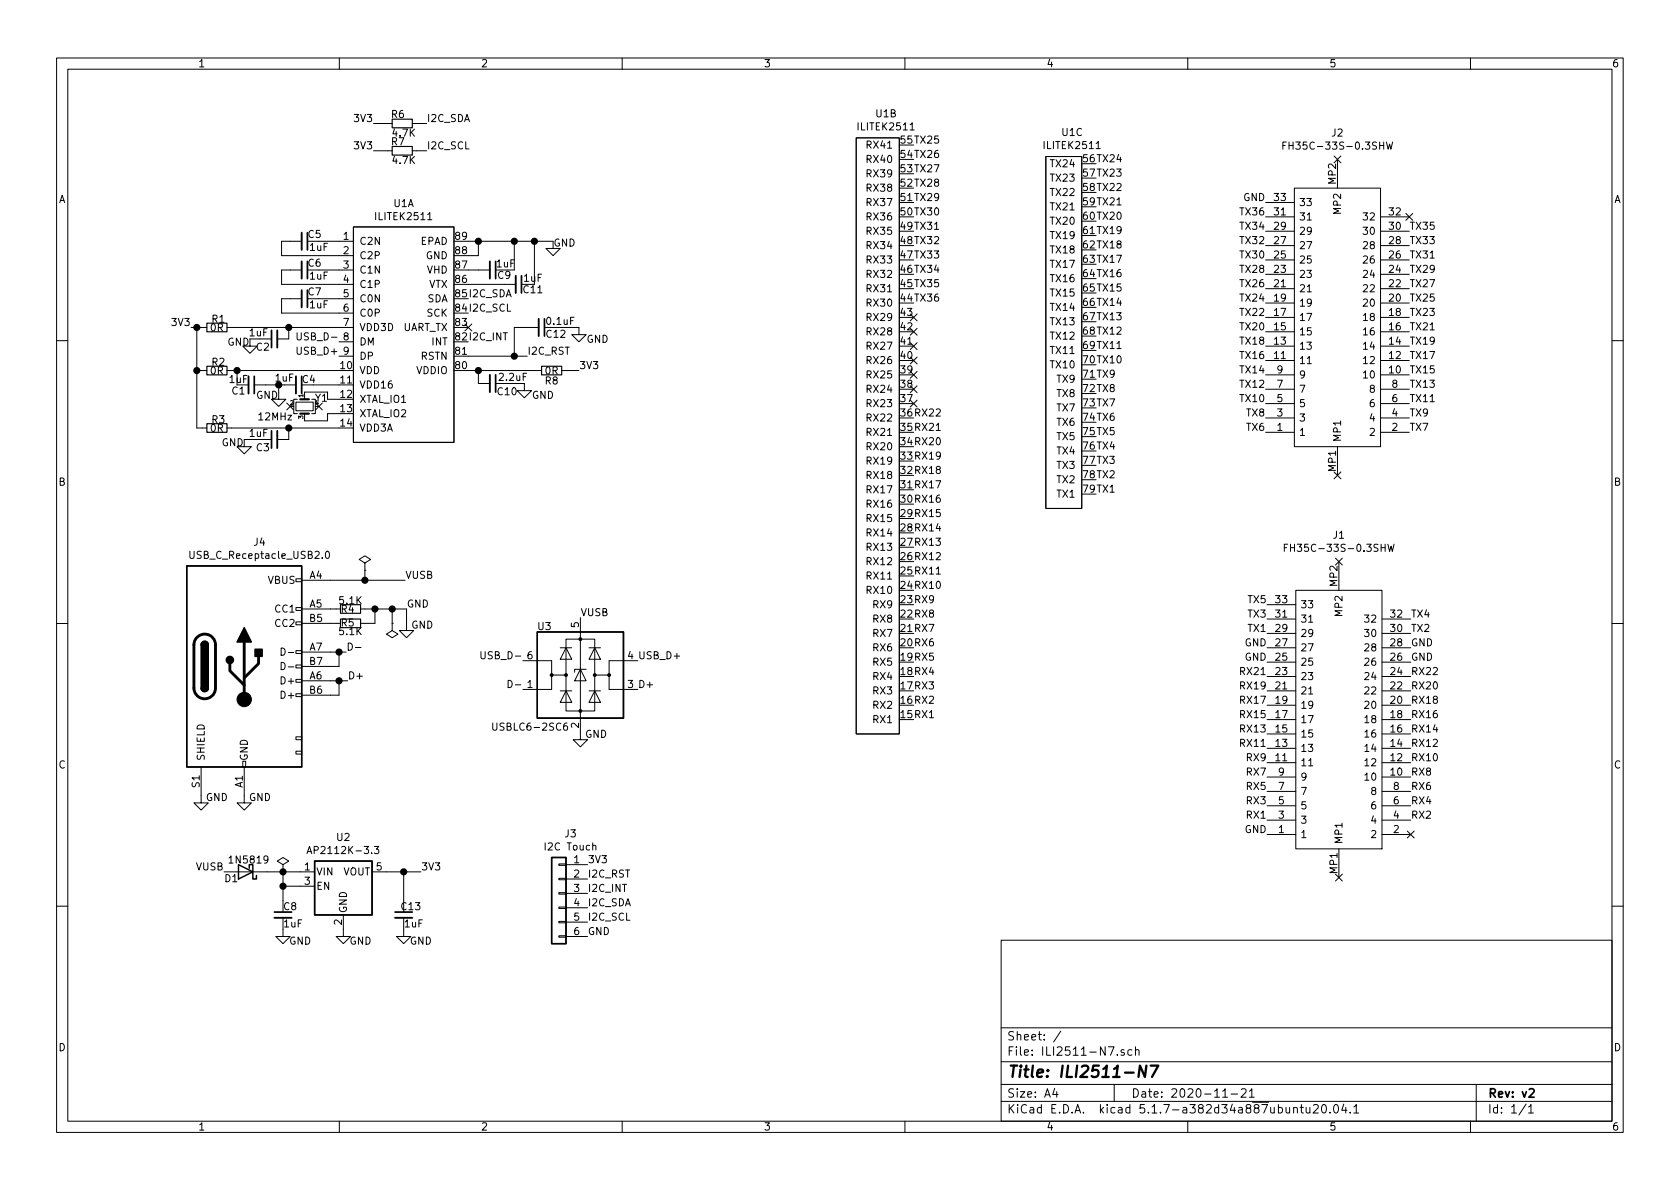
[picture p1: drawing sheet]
EESchema Schematic File Version 4
EELAYER 30 0
EELAYER END
$Descr A4 11693 8268
encoding utf-8
Sheet 1 1
Title "ILI2511-N7"
Date "2020-11-21"
Rev "v2"
Comp ""
Comment1 ""
Comment2 ""
Comment3 ""
Comment4 ""
$EndDescr
$Comp
L IC_library:ILITEK2511 U1
U 1 1
P 2660 1520
F 0 "U1" H 2810 1635 50  0000 C CNN
F 1 "ILITEK2511" H 2810 1544 50  0000 C CNN
F 2 "IC_pretty:ILITEK-2511" H 2660 1520 50  0001 C CNN
F 3 "" H 2660 1520 50  0001 C CNN
	1    2660 1520
	1    0    0    -1  
$EndComp
$Comp
L IC_library:ILITEK2511 U1
U 2 1
P 6060 5200
F 0 "U1" H 5952 785 50  0000 C CNN
F 1 "ILITEK2511" H 5952 876 50  0000 C CNN
F 2 "IC_pretty:ILITEK-2511" H 6060 5200 50  0001 C CNN
F 3 "" H 6060 5200 50  0001 C CNN
	2    6060 5200
	-1   0    0    1   
$EndComp
$Comp
L IC_library:ILITEK2511 U1
U 3 1
P 7430 3580
F 0 "U1" H 7397 915 50  0000 C CNN
F 1 "ILITEK2511" H 7397 1006 50  0000 C CNN
F 2 "IC_pretty:ILITEK-2511" H 7430 3580 50  0001 C CNN
F 3 "" H 7430 3580 50  0001 C CNN
	3    7430 3580
	-1   0    0    1   
$EndComp
Wire Wire Line
	3260 1670 3330 1670
Wire Wire Line
	3260 1770 3330 1770
Wire Wire Line
	3330 1770 3330 1670
Connection ~ 3330 1670
$Comp
L Device:C_Small C5
U 1 1
P 2120 1670
F 0 "C5" V 2070 1740 50  0000 C CNN
F 1 "1uF" V 2160 1770 50  0000 C CNN
F 2 "Capacitor_SMD:C_0402_1005Metric" H 2120 1670 50  0001 C CNN
F 3 "~" H 2120 1670 50  0001 C CNN
	1    2120 1670
	0    1    1    0   
$EndComp
Wire Wire Line
	2360 1670 2220 1670
Wire Wire Line
	2020 1670 1960 1670
Wire Wire Line
	1960 1770 2360 1770
$Comp
L Device:C_Small C6
U 1 1
P 2120 1870
F 0 "C6" V 2070 1940 50  0000 C CNN
F 1 "1uF" V 2160 1970 50  0000 C CNN
F 2 "Capacitor_SMD:C_0402_1005Metric" H 2120 1870 50  0001 C CNN
F 3 "~" H 2120 1870 50  0001 C CNN
	1    2120 1870
	0    1    1    0   
$EndComp
$Comp
L Device:C_Small C7
U 1 1
P 2120 2070
F 0 "C7" V 2070 2140 50  0000 C CNN
F 1 "1uF" V 2160 2170 50  0000 C CNN
F 2 "Capacitor_SMD:C_0402_1005Metric" H 2120 2070 50  0001 C CNN
F 3 "~" H 2120 2070 50  0001 C CNN
	1    2120 2070
	0    1    1    0   
$EndComp
Wire Wire Line
	2360 1870 2220 1870
Wire Wire Line
	2220 2070 2360 2070
Wire Wire Line
	1960 1670 1960 1770
Wire Wire Line
	2020 1870 1960 1870
Wire Wire Line
	1960 1870 1960 1970
Wire Wire Line
	1960 1970 2360 1970
Wire Wire Line
	2020 2070 1960 2070
Wire Wire Line
	1960 2070 1960 2170
Wire Wire Line
	1960 2170 2360 2170
$Comp
L Device:C_Small C2
U 1 1
P 1910 2350
F 0 "C2" V 1850 2430 50  0000 C CNN
F 1 "1uF" V 1950 2460 50  0000 C CNN
F 2 "Capacitor_SMD:C_0402_1005Metric" H 1910 2350 50  0001 C CNN
F 3 "~" H 1910 2350 50  0001 C CNN
	1    1910 2350
	0    -1   -1   0   
$EndComp
$Comp
L Device:R_Small R1
U 1 1
P 1510 2270
F 0 "R1" V 1450 2280 50  0000 C CNN
F 1 "0R" V 1510 2270 50  0000 C CNN
F 2 "Resistor_SMD:R_0603_1608Metric" H 1510 2270 50  0001 C CNN
F 3 "~" H 1510 2270 50  0001 C CNN
	1    1510 2270
	0    1    1    0   
$EndComp
Text Label 1330 2270 2    50   ~ 0
3V3
Wire Wire Line
	1410 2270 1370 2270
Text Label 2360 2370 2    50   ~ 0
USB_D-
Text Label 2360 2470 2    50   ~ 0
USB_D+
$Comp
L Device:C_Small C4
U 1 1
P 2080 2670
F 0 "C4" V 2040 2740 50  0000 C CNN
F 1 "1uF" V 2030 2570 50  0000 C CNN
F 2 "Capacitor_SMD:C_0402_1005Metric" H 2080 2670 50  0001 C CNN
F 3 "~" H 2080 2670 50  0001 C CNN
	1    2080 2670
	0    1    1    0   
$EndComp
$Comp
L Device:R_Small R2
U 1 1
P 1510 2570
F 0 "R2" V 1450 2580 50  0000 C CNN
F 1 "0R" V 1510 2570 50  0000 C CNN
F 2 "Resistor_SMD:R_0603_1608Metric" H 1510 2570 50  0001 C CNN
F 3 "~" H 1510 2570 50  0001 C CNN
	1    1510 2570
	0    1    1    0   
$EndComp
Wire Wire Line
	1610 2270 2010 2270
Wire Wire Line
	2010 2350 2010 2270
Connection ~ 2010 2270
Wire Wire Line
	2010 2270 2360 2270
$Comp
L Device:C_Small C3
U 1 1
P 1910 3050
F 0 "C3" V 1850 3130 50  0000 C CNN
F 1 "1uF" V 1950 3160 50  0000 C CNN
F 2 "Capacitor_SMD:C_0402_1005Metric" H 1910 3050 50  0001 C CNN
F 3 "~" H 1910 3050 50  0001 C CNN
	1    1910 3050
	0    -1   -1   0   
$EndComp
$Comp
L Device:R_Small R3
U 1 1
P 1510 2970
F 0 "R3" V 1450 2980 50  0000 C CNN
F 1 "0R" V 1510 2970 50  0000 C CNN
F 2 "Resistor_SMD:R_0603_1608Metric" H 1510 2970 50  0001 C CNN
F 3 "~" H 1510 2970 50  0001 C CNN
	1    1510 2970
	0    1    1    0   
$EndComp
Wire Wire Line
	1610 2970 2010 2970
Wire Wire Line
	2010 3050 2010 2970
Connection ~ 2010 2970
Wire Wire Line
	2010 2970 2360 2970
Wire Wire Line
	1610 2570 1650 2570
$Comp
L Device:C_Small C1
U 1 1
P 1750 2670
F 0 "C1" V 1790 2580 50  0000 C CNN
F 1 "1uF" V 1710 2580 50  0000 C CNN
F 2 "Capacitor_SMD:C_0402_1005Metric" H 1750 2670 50  0001 C CNN
F 3 "~" H 1750 2670 50  0001 C CNN
	1    1750 2670
	0    1    1    0   
$EndComp
Wire Wire Line
	1650 2670 1650 2570
Connection ~ 1650 2570
Wire Wire Line
	1650 2570 2360 2570
Wire Wire Line
	1410 2570 1370 2570
Wire Wire Line
	1370 2570 1370 2270
Connection ~ 1370 2270
Wire Wire Line
	1370 2270 1330 2270
Wire Wire Line
	1410 2970 1370 2970
Wire Wire Line
	1370 2970 1370 2570
Connection ~ 1370 2570
Wire Wire Line
	2180 2670 2360 2670
$Comp
L Device:C_Small C10
U 1 1
P 3430 2660
F 0 "C10" V 3370 2760 50  0000 C CNN
F 1 "2.2uF" V 3470 2800 50  0000 C CNN
F 2 "Capacitor_SMD:C_0402_1005Metric" H 3430 2660 50  0001 C CNN
F 3 "~" H 3430 2660 50  0001 C CNN
	1    3430 2660
	0    1    -1   0   
$EndComp
$Comp
L Device:R_Small R8
U 1 1
P 3840 2570
F 0 "R8" V 3910 2570 50  0000 C CNN
F 1 "0R" V 3840 2570 50  0000 C CNN
F 2 "Resistor_SMD:R_0603_1608Metric" H 3840 2570 50  0001 C CNN
F 3 "~" H 3840 2570 50  0001 C CNN
	1    3840 2570
	0    -1   1    0   
$EndComp
Text Label 4030 2570 0    50   ~ 0
3V3
Wire Wire Line
	3740 2570 3330 2570
Wire Wire Line
	3330 2660 3330 2570
Connection ~ 3330 2570
Wire Wire Line
	3330 2570 3260 2570
Wire Wire Line
	3940 2570 4030 2570
$Comp
L Device:C_Small C12
U 1 1
P 3770 2270
F 0 "C12" V 3720 2370 50  0000 C CNN
F 1 "0.1uF" V 3810 2400 50  0000 C CNN
F 2 "Capacitor_SMD:C_0402_1005Metric" H 3770 2270 50  0001 C CNN
F 3 "~" H 3770 2270 50  0001 C CNN
	1    3770 2270
	0    1    -1   0   
$EndComp
$Comp
L Device:C_Small C9
U 1 1
P 3430 1870
F 0 "C9" V 3390 1950 50  0000 C CNN
F 1 "1uF" V 3470 1960 50  0000 C CNN
F 2 "Capacitor_SMD:C_0402_1005Metric" H 3430 1870 50  0001 C CNN
F 3 "~" H 3430 1870 50  0001 C CNN
	1    3430 1870
	0    1    -1   0   
$EndComp
$Comp
L Device:C_Small C11
U 1 1
P 3610 1970
F 0 "C11" V 3570 2070 50  0000 C CNN
F 1 "1uF" V 3650 2070 50  0000 C CNN
F 2 "Capacitor_SMD:C_0402_1005Metric" H 3610 1970 50  0001 C CNN
F 3 "~" H 3610 1970 50  0001 C CNN
	1    3610 1970
	0    1    -1   0   
$EndComp
Wire Wire Line
	3260 1870 3330 1870
Wire Wire Line
	3260 1970 3510 1970
Wire Wire Line
	3330 1670 3580 1670
Wire Wire Line
	3530 1870 3580 1870
Wire Wire Line
	3580 1670 3580 1870
Connection ~ 3580 1670
Wire Wire Line
	3580 1670 3720 1670
Wire Wire Line
	3710 1970 3720 1970
Wire Wire Line
	3720 1970 3720 1670
Connection ~ 3720 1670
Wire Wire Line
	3720 1670 3850 1670
Text Label 3260 2070 0    50   ~ 0
I2C_SDA
Text Label 3260 2170 0    50   ~ 0
I2C_SCL
NoConn ~ 3260 2270
Text Label 3260 2370 0    50   ~ 0
I2C_INT
$Comp
L Device:Crystal_GND24_Small Y1
U 1 1
P 2120 2820
F 0 "Y1" V 2060 2890 50  0000 L CNN
F 1 "12MHz" V 2190 2490 50  0000 L CNN
F 2 "Oscillator:Oscillator_SMD_ECS_2520MV-xxx-xx-4Pin_2.5x2.0mm" H 2120 2820 50  0001 C CNN
F 3 "~" H 2120 2820 50  0001 C CNN
	1    2120 2820
	0    1    1    0   
$EndComp
Wire Wire Line
	2120 2720 2280 2720
Wire Wire Line
	2280 2720 2280 2770
Wire Wire Line
	2280 2770 2360 2770
Wire Wire Line
	2360 2870 2280 2870
Wire Wire Line
	2280 2870 2280 2920
Wire Wire Line
	2280 2920 2120 2920
NoConn ~ 2220 2820
NoConn ~ 2020 2820
Wire Wire Line
	3870 2270 4030 2270
Text Label 3670 2470 0    50   ~ 0
I2C_RST
Wire Wire Line
	3260 2470 3580 2470
Connection ~ 3580 2470
Wire Wire Line
	3580 2470 3670 2470
$Comp
L Connectors_library:USB_C_Receptacle_USB2.0 J4
U 1 1
P 1700 4630
F 0 "J4" H 1807 5497 50  0000 C CNN
F 1 "USB_C_Receptacle_USB2.0" H 1807 5406 50  0000 C CNN
F 2 "Connectors_pretty:USB-C_C168688" H 1850 4630 50  0001 C CNN
F 3 "" H 1850 4630 50  0001 C CNN
	1    1700 4630
	1    0    0    -1  
$EndComp
$Comp
L power:GND #PWR01
U 1 1
P 1400 5530
F 0 "#PWR01" H 1400 5280 50  0001 C CNN
F 1 "GND" H 1510 5520 50  0000 C CNN
F 2 "" H 1400 5530 50  0001 C CNN
F 3 "" H 1400 5530 50  0001 C CNN
	1    1400 5530
	1    0    0    -1  
$EndComp
Text Label 2410 4530 0    50   ~ 0
D-
Wire Wire Line
	2300 4530 2360 4530
Wire Wire Line
	2300 4630 2360 4630
Wire Wire Line
	2360 4630 2360 4530
Connection ~ 2360 4530
Wire Wire Line
	2360 4530 2410 4530
Text Label 2420 4730 0    50   ~ 0
D+
Wire Wire Line
	2300 4730 2360 4730
Wire Wire Line
	2300 4830 2360 4830
Wire Wire Line
	2360 4830 2360 4730
Connection ~ 2360 4730
Wire Wire Line
	2360 4730 2420 4730
Text Label 2820 4030 0    50   ~ 0
VUSB
$Comp
L Device:R_Small R4
U 1 1
P 2440 4230
F 0 "R4" V 2440 4250 50  0000 C CNN
F 1 "5.1K" V 2380 4230 50  0000 C CNN
F 2 "Resistor_SMD:R_0603_1608Metric" H 2440 4230 50  0001 C CNN
F 3 "~" H 2440 4230 50  0001 C CNN
	1    2440 4230
	0    -1   1    0   
$EndComp
$Comp
L Device:R_Small R5
U 1 1
P 2440 4330
F 0 "R5" V 2440 4350 50  0000 C CNN
F 1 "5.1K" V 2380 4330 50  0000 C CNN
F 2 "Resistor_SMD:R_0603_1608Metric" H 2440 4330 50  0001 C CNN
F 3 "~" H 2440 4330 50  0001 C CNN
	1    2440 4330
	0    -1   -1   0   
$EndComp
Wire Wire Line
	2340 4330 2300 4330
Wire Wire Line
	2300 4230 2340 4230
Wire Wire Line
	2540 4230 2610 4230
$Comp
L Power_Protection:USBLC6-2SC6 U3
U 1 1
P 4040 4690
F 0 "U3" H 3790 5030 50  0000 C CNN
F 1 "USBLC6-2SC6" H 3690 4330 50  0000 C CNN
F 2 "Package_TO_SOT_SMD:SOT-23-6" H 4040 4190 50  0001 C CNN
F 3 "https://www.st.com/resource/en/datasheet/usblc6-2.pdf" H 4240 5040 50  0001 C CNN
	1    4040 4690
	1    0    0    -1  
$EndComp
Text Label 4440 4790 0    50   ~ 0
D+
Text Label 3640 4790 2    50   ~ 0
D-
Text Label 4040 4290 0    50   ~ 0
VUSB
$Comp
L power:GND #PWR09
U 1 1
P 4040 5090
F 0 "#PWR09" H 4040 4840 50  0001 C CNN
F 1 "GND" H 4150 5080 50  0000 C CNN
F 2 "" H 4040 5090 50  0001 C CNN
F 3 "" H 4040 5090 50  0001 C CNN
	1    4040 5090
	1    0    0    -1  
$EndComp
Text Label 4440 4590 0    50   ~ 0
USB_D+
Text Label 3640 4590 2    50   ~ 0
USB_D-
$Comp
L Connector_Generic:Conn_01x06 J3
U 1 1
P 3890 6210
F 0 "J3" H 3808 6627 50  0000 C CNN
F 1 "I2C Touch" H 3808 6536 50  0000 C CNN
F 2 "Connector_PinHeader_2.54mm:PinHeader_1x06_P2.54mm_Vertical" H 3890 6210 50  0001 C CNN
F 3 "~" H 3890 6210 50  0001 C CNN
	1    3890 6210
	-1   0    0    -1  
$EndComp
Text Label 4090 6210 0    50   ~ 0
I2C_INT
Text Label 4090 6410 0    50   ~ 0
I2C_SCL
Text Label 4090 6310 0    50   ~ 0
I2C_SDA
Text Label 4090 6010 0    50   ~ 0
3V3
Text Label 4090 6110 0    50   ~ 0
I2C_RST
Text Label 2830 4230 0    50   ~ 0
GND
Text Label 4090 6510 0    50   ~ 0
GND
$Comp
L Regulator_Linear:AP2112K-3.3 U2
U 1 1
P 2390 6160
F 0 "U2" H 2390 6502 50  0000 C CNN
F 1 "AP2112K-3.3" H 2390 6411 50  0000 C CNN
F 2 "Package_TO_SOT_SMD:SOT-23-5" H 2390 6485 50  0001 C CNN
F 3 "https://www.diodes.com/assets/Datasheets/AP2112.pdf" H 2390 6260 50  0001 C CNN
	1    2390 6160
	1    0    0    -1  
$EndComp
Text Label 1560 6060 2    50   ~ 0
VUSB
Wire Wire Line
	2090 6160 1970 6160
Wire Wire Line
	1970 6160 1970 6060
Wire Wire Line
	1970 6060 1860 6060
$Comp
L Device:C_Small C8
U 1 1
P 1970 6360
F 0 "C8" H 2020 6420 50  0000 C CNN
F 1 "1uF" H 2040 6300 50  0000 C CNN
F 2 "Capacitor_SMD:C_0402_1005Metric" H 1970 6360 50  0001 C CNN
F 3 "~" H 1970 6360 50  0001 C CNN
	1    1970 6360
	1    0    0    -1  
$EndComp
Wire Wire Line
	1970 6260 1970 6160
Connection ~ 1970 6160
Text Label 2930 6060 0    50   ~ 0
3V3
$Comp
L Device:C_Small C13
U 1 1
P 2810 6360
F 0 "C13" H 2860 6420 50  0000 C CNN
F 1 "1uF" H 2880 6300 50  0000 C CNN
F 2 "Capacitor_SMD:C_0402_1005Metric" H 2810 6360 50  0001 C CNN
F 3 "~" H 2810 6360 50  0001 C CNN
	1    2810 6360
	1    0    0    -1  
$EndComp
Wire Wire Line
	2810 6260 2810 6060
Wire Wire Line
	2690 6060 2810 6060
Wire Wire Line
	2810 6060 2930 6060
Connection ~ 2810 6060
$Comp
L Diode:1N5819 D1
U 1 1
P 1710 6060
F 0 "D1" H 1810 6110 50  0000 C CNN
F 1 "1N5819" H 1690 5980 50  0000 C CNN
F 2 "Diode_SMD:D_SOD-123" H 1710 5885 50  0001 C CNN
F 3 "http://www.vishay.com/docs/88525/1n5817.pdf" H 1710 6060 50  0001 C CNN
	1    1710 6060
	-1   0    0    1   
$EndComp
$Comp
L power:PWR_FLAG #FLG01
U 1 1
P 2540 3960
F 0 "#FLG01" H 2540 4035 50  0001 C CNN
F 1 "PWR_FLAG" H 2540 4133 50  0001 C CNN
F 2 "" H 2540 3960 50  0001 C CNN
F 3 "~" H 2540 3960 50  0001 C CNN
	1    2540 3960
	1    0    0    -1  
$EndComp
$Comp
L power:GND #PWR06
U 1 1
P 2830 4330
F 0 "#PWR06" H 2830 4080 50  0001 C CNN
F 1 "GND" H 2940 4320 50  0000 C CNN
F 2 "" H 2830 4330 50  0001 C CNN
F 3 "" H 2830 4330 50  0001 C CNN
	1    2830 4330
	1    0    0    -1  
$EndComp
Wire Wire Line
	2540 4330 2610 4330
Wire Wire Line
	2610 4330 2610 4230
Connection ~ 2610 4230
Wire Wire Line
	2830 4230 2830 4330
Wire Wire Line
	2610 4230 2730 4230
Wire Wire Line
	2730 4330 2730 4230
Connection ~ 2730 4230
Wire Wire Line
	2730 4230 2830 4230
Wire Wire Line
	2540 4030 2540 3960
Wire Wire Line
	2300 4030 2540 4030
Wire Wire Line
	2820 4030 2540 4030
Connection ~ 2540 4030
Wire Wire Line
	2090 6060 1970 6060
Connection ~ 1970 6060
Wire Wire Line
	1810 2350 1740 2350
Wire Wire Line
	1810 3050 1700 3050
Wire Wire Line
	3530 2660 3650 2660
$Comp
L power:GND #PWR08
U 1 1
P 2390 6460
F 0 "#PWR08" H 2390 6210 50  0001 C CNN
F 1 "GND" H 2510 6380 50  0000 C CNN
F 2 "" H 2390 6460 50  0001 C CNN
F 3 "" H 2390 6460 50  0001 C CNN
	1    2390 6460
	1    0    0    -1  
$EndComp
$Comp
L power:GND #PWR02
U 1 1
P 1700 5530
F 0 "#PWR02" H 1700 5280 50  0001 C CNN
F 1 "GND" H 1810 5520 50  0000 C CNN
F 2 "" H 1700 5530 50  0001 C CNN
F 3 "" H 1700 5530 50  0001 C CNN
	1    1700 5530
	1    0    0    -1  
$EndComp
$Comp
L power:PWR_FLAG #FLG02
U 1 1
P 2730 4330
F 0 "#FLG02" H 2730 4405 50  0001 C CNN
F 1 "PWR_FLAG" H 2730 4503 50  0001 C CNN
F 2 "" H 2730 4330 50  0001 C CNN
F 3 "~" H 2730 4330 50  0001 C CNN
	1    2730 4330
	-1   0    0    1   
$EndComp
$Comp
L power:GND #PWR07
U 1 1
P 1970 6460
F 0 "#PWR07" H 1970 6210 50  0001 C CNN
F 1 "GND" H 2090 6380 50  0000 C CNN
F 2 "" H 1970 6460 50  0001 C CNN
F 3 "" H 1970 6460 50  0001 C CNN
	1    1970 6460
	1    0    0    -1  
$EndComp
$Comp
L power:GND #PWR012
U 1 1
P 2810 6460
F 0 "#PWR012" H 2810 6210 50  0001 C CNN
F 1 "GND" H 2930 6380 50  0000 C CNN
F 2 "" H 2810 6460 50  0001 C CNN
F 3 "" H 2810 6460 50  0001 C CNN
	1    2810 6460
	1    0    0    -1  
$EndComp
$Comp
L power:GND #PWR03
U 1 1
P 1700 3050
F 0 "#PWR03" H 1700 2800 50  0001 C CNN
F 1 "GND" H 1620 3030 50  0000 C CNN
F 2 "" H 1700 3050 50  0001 C CNN
F 3 "" H 1700 3050 50  0001 C CNN
	1    1700 3050
	1    0    0    -1  
$EndComp
$Comp
L power:GND #PWR05
U 1 1
P 1940 2720
F 0 "#PWR05" H 1940 2470 50  0001 C CNN
F 1 "GND" H 1860 2700 50  0000 C CNN
F 2 "" H 1940 2720 50  0001 C CNN
F 3 "" H 1940 2720 50  0001 C CNN
	1    1940 2720
	1    0    0    -1  
$EndComp
Wire Wire Line
	1850 2670 1940 2670
Wire Wire Line
	1940 2720 1940 2670
Connection ~ 1940 2670
Wire Wire Line
	1940 2670 1980 2670
$Comp
L power:GND #PWR04
U 1 1
P 1740 2350
F 0 "#PWR04" H 1740 2100 50  0001 C CNN
F 1 "GND" H 1660 2330 50  0000 C CNN
F 2 "" H 1740 2350 50  0001 C CNN
F 3 "" H 1740 2350 50  0001 C CNN
	1    1740 2350
	1    0    0    -1  
$EndComp
$Comp
L power:GND #PWR010
U 1 1
P 3650 2660
F 0 "#PWR010" H 3650 2410 50  0001 C CNN
F 1 "GND" H 3780 2580 50  0000 C CNN
F 2 "" H 3650 2660 50  0001 C CNN
F 3 "" H 3650 2660 50  0001 C CNN
	1    3650 2660
	1    0    0    -1  
$EndComp
$Comp
L power:GND #PWR013
U 1 1
P 4030 2270
F 0 "#PWR013" H 4030 2020 50  0001 C CNN
F 1 "GND" H 4160 2190 50  0000 C CNN
F 2 "" H 4030 2270 50  0001 C CNN
F 3 "" H 4030 2270 50  0001 C CNN
	1    4030 2270
	1    0    0    -1  
$EndComp
Wire Wire Line
	3670 2270 3580 2270
Wire Wire Line
	3580 2270 3580 2470
$Comp
L power:PWR_FLAG #FLG03
U 1 1
P 1970 6060
F 0 "#FLG03" H 1970 6135 50  0001 C CNN
F 1 "PWR_FLAG" H 1970 6233 50  0001 C CNN
F 2 "" H 1970 6060 50  0001 C CNN
F 3 "~" H 1970 6060 50  0001 C CNN
	1    1970 6060
	1    0    0    -1  
$EndComp
$Comp
L power:GND #PWR011
U 1 1
P 3850 1670
F 0 "#PWR011" H 3850 1420 50  0001 C CNN
F 1 "GND" H 3770 1660 50  0000 C CNN
F 2 "" H 3850 1670 50  0001 C CNN
F 3 "" H 3850 1670 50  0001 C CNN
	1    3850 1670
	-1   0    0    -1  
$EndComp
NoConn ~ 9320 3900
NoConn ~ 9320 6100
NoConn ~ 9310 1100
NoConn ~ 9310 3300
Text Label 8820 5800 2    50   ~ 0
GND
Text Label 8820 4600 2    50   ~ 0
GND
Text Label 8820 4500 2    50   ~ 0
GND
Text Label 9820 4600 0    50   ~ 0
GND
Text Label 9820 4500 0    50   ~ 0
GND
NoConn ~ 9820 5800
NoConn ~ 9810 1500
Text Label 8810 1400 2    50   ~ 0
GND
Text Label 7630 3430 0    50   ~ 0
TX1
Text Label 7630 3330 0    50   ~ 0
TX2
Text Label 7630 3230 0    50   ~ 0
TX3
Text Label 7630 3130 0    50   ~ 0
TX4
Text Label 7630 3030 0    50   ~ 0
TX5
Text Label 7630 2930 0    50   ~ 0
TX6
Text Label 7630 2830 0    50   ~ 0
TX7
Text Label 7630 2730 0    50   ~ 0
TX8
Text Label 7630 2630 0    50   ~ 0
TX9
Text Label 7630 2530 0    50   ~ 0
TX10
Text Label 7630 2430 0    50   ~ 0
TX11
Text Label 7630 2330 0    50   ~ 0
TX12
Text Label 7630 2230 0    50   ~ 0
TX13
Text Label 7630 2130 0    50   ~ 0
TX14
Text Label 7630 2030 0    50   ~ 0
TX15
Text Label 7630 1930 0    50   ~ 0
TX16
Text Label 7630 1830 0    50   ~ 0
TX17
Text Label 7630 1730 0    50   ~ 0
TX18
Text Label 7630 1630 0    50   ~ 0
TX19
Text Label 7630 1530 0    50   ~ 0
TX20
Text Label 7630 1430 0    50   ~ 0
TX21
Text Label 7630 1330 0    50   ~ 0
TX22
Text Label 6360 5000 0    50   ~ 0
RX1
Text Label 6360 4900 0    50   ~ 0
RX2
Text Label 6360 4800 0    50   ~ 0
RX3
Text Label 6360 4700 0    50   ~ 0
RX4
Text Label 6360 4600 0    50   ~ 0
RX5
Text Label 6360 4500 0    50   ~ 0
RX6
Text Label 6360 4400 0    50   ~ 0
RX7
Text Label 6360 4300 0    50   ~ 0
RX8
Text Label 6360 4200 0    50   ~ 0
RX9
Text Label 6360 4100 0    50   ~ 0
RX10
Text Label 6360 4000 0    50   ~ 0
RX11
Text Label 6360 3900 0    50   ~ 0
RX12
Text Label 6360 3800 0    50   ~ 0
RX13
Text Label 6360 3700 0    50   ~ 0
RX14
Text Label 6360 3600 0    50   ~ 0
RX15
Text Label 6360 3500 0    50   ~ 0
RX16
Text Label 6360 3400 0    50   ~ 0
RX17
Text Label 6360 3300 0    50   ~ 0
RX18
Text Label 6360 3200 0    50   ~ 0
RX19
Text Label 6360 3100 0    50   ~ 0
RX20
Text Label 6360 3000 0    50   ~ 0
RX21
Text Label 6360 2900 0    50   ~ 0
RX22
Text Label 8810 1500 2    50   ~ 0
TX36
Text Label 8810 1600 2    50   ~ 0
TX34
Text Label 8810 1700 2    50   ~ 0
TX32
Text Label 8810 1800 2    50   ~ 0
TX30
Text Label 8810 1900 2    50   ~ 0
TX28
Text Label 8810 2000 2    50   ~ 0
TX26
Text Label 9810 1600 0    50   ~ 0
TX35
Text Label 9810 1700 0    50   ~ 0
TX33
Text Label 9810 1800 0    50   ~ 0
TX31
Text Label 9810 1900 0    50   ~ 0
TX29
Text Label 9810 2000 0    50   ~ 0
TX27
Text Label 9810 2100 0    50   ~ 0
TX25
Text Label 9810 2200 0    50   ~ 0
TX23
Text Label 9810 2300 0    50   ~ 0
TX21
Text Label 9810 2400 0    50   ~ 0
TX19
Text Label 9810 2500 0    50   ~ 0
TX17
Text Label 9810 2600 0    50   ~ 0
TX15
Text Label 9810 2700 0    50   ~ 0
TX13
Text Label 9810 2800 0    50   ~ 0
TX11
Text Label 9810 2900 0    50   ~ 0
TX9
Text Label 9810 3000 0    50   ~ 0
TX7
Text Label 8810 2100 2    50   ~ 0
TX24
Text Label 8810 2200 2    50   ~ 0
TX22
Text Label 8810 2300 2    50   ~ 0
TX20
Text Label 8810 2400 2    50   ~ 0
TX18
Text Label 8810 2500 2    50   ~ 0
TX16
Text Label 8810 2600 2    50   ~ 0
TX14
Text Label 8810 2700 2    50   ~ 0
TX12
Text Label 8810 2800 2    50   ~ 0
TX10
Text Label 8810 2900 2    50   ~ 0
TX8
Text Label 8810 3000 2    50   ~ 0
TX6
Text Label 9820 4300 0    50   ~ 0
TX4
Text Label 9820 4400 0    50   ~ 0
TX2
Text Label 8820 4200 2    50   ~ 0
TX5
Text Label 8820 4300 2    50   ~ 0
TX3
Text Label 8820 4400 2    50   ~ 0
TX1
Text Label 8820 4800 2    50   ~ 0
RX19
Text Label 8820 4900 2    50   ~ 0
RX17
Text Label 8820 5000 2    50   ~ 0
RX15
Text Label 8820 5100 2    50   ~ 0
RX13
Text Label 8820 5200 2    50   ~ 0
RX11
Text Label 8820 5300 2    50   ~ 0
RX9
Text Label 8820 5400 2    50   ~ 0
RX7
Text Label 8820 5500 2    50   ~ 0
RX5
Text Label 8820 5600 2    50   ~ 0
RX3
Text Label 8820 5700 2    50   ~ 0
RX1
Text Label 9820 5700 0    50   ~ 0
RX2
Text Label 9820 5600 0    50   ~ 0
RX4
Text Label 9820 5500 0    50   ~ 0
RX6
Text Label 9820 5400 0    50   ~ 0
RX8
Text Label 9820 5300 0    50   ~ 0
RX10
Text Label 9820 5200 0    50   ~ 0
RX12
Text Label 9820 5100 0    50   ~ 0
RX14
Text Label 9820 5000 0    50   ~ 0
RX16
Text Label 9820 4900 0    50   ~ 0
RX18
Text Label 9820 4800 0    50   ~ 0
RX20
Text Label 9820 4700 0    50   ~ 0
RX22
Text Label 8820 4700 2    50   ~ 0
RX21
$Comp
L Device:R_Small R6
U 1 1
P 2800 850
F 0 "R6" V 2860 820 50  0000 C CNN
F 1 "4.7K" V 2730 860 50  0000 C CNN
F 2 "Resistor_SMD:R_0603_1608Metric" H 2800 850 50  0001 C CNN
F 3 "~" H 2800 850 50  0001 C CNN
	1    2800 850 
	0    1    -1   0   
$EndComp
$Comp
L Device:R_Small R7
U 1 1
P 2800 1040
F 0 "R7" V 2860 1010 50  0000 C CNN
F 1 "4.7K" V 2730 1050 50  0000 C CNN
F 2 "Resistor_SMD:R_0603_1608Metric" H 2800 1040 50  0001 C CNN
F 3 "~" H 2800 1040 50  0001 C CNN
	1    2800 1040
	0    1    -1   0   
$EndComp
Text Label 2600 850  2    50   ~ 0
3V3
Text Label 2600 1040 2    50   ~ 0
3V3
Text Label 2970 1040 0    50   ~ 0
I2C_SCL
Text Label 2970 850  0    50   ~ 0
I2C_SDA
Wire Wire Line
	2600 850  2700 850 
Wire Wire Line
	2700 1040 2600 1040
Wire Wire Line
	2900 850  2970 850 
Wire Wire Line
	2900 1040 2970 1040
NoConn ~ 6360 2200
NoConn ~ 6360 2300
NoConn ~ 6360 2400
NoConn ~ 6360 2500
NoConn ~ 6360 2600
NoConn ~ 6360 2700
NoConn ~ 6360 2800
Text Label 7630 1230 0    50   ~ 0
TX23
Text Label 7630 1130 0    50   ~ 0
TX24
Text Label 6360 1000 0    50   ~ 0
TX25
Text Label 6360 1100 0    50   ~ 0
TX26
Text Label 6360 1200 0    50   ~ 0
TX27
Text Label 6360 1300 0    50   ~ 0
TX28
Text Label 6360 1400 0    50   ~ 0
TX29
Text Label 6360 1500 0    50   ~ 0
TX30
Text Label 6360 1600 0    50   ~ 0
TX31
Text Label 6360 1700 0    50   ~ 0
TX32
Text Label 6360 1800 0    50   ~ 0
TX33
Text Label 6360 1900 0    50   ~ 0
TX34
Text Label 6360 2000 0    50   ~ 0
TX35
Text Label 6360 2100 0    50   ~ 0
TX36
$Comp
L Connectors_library:FH35C-33S-0.3SHW J2
U 1 1
P 9310 3300
F 0 "J2" V 11691 3300 50  0000 C CNN
F 1 "FH35C-33S-0.3SHW" V 11600 3300 50  0000 C CNN
F 2 "Connectors_pretty:FH35C33S03SHW" H 11360 3600 50  0001 L CNN
F 3 "https://www.hirose.com/product/download/?distributor=digikey&type=2d&lang=en&num=FH35C-33S-0.3SHW(99)" H 11360 3500 50  0001 L CNN
F 4 "FFC & FPC Connectors 33P BCKFLP DUAL-SIDE FPC 0.3mm P 0.9mm H" H 11360 3400 50  0001 L CNN "Description"
F 5 "1.8" H 11360 3300 50  0001 L CNN "Height"
F 6 "798-FH35C33S03SHW99" H 11360 3200 50  0001 L CNN "Mouser Part Number"
F 7 "https://www.mouser.co.uk/ProductDetail/Hirose-Connector/FH35C-33S-03SHW99?qs=zPSbg0dgZogDeOtaYQV5yA%3D%3D" H 11360 3100 50  0001 L CNN "Mouser Price/Stock"
F 8 "Hirose" H 11360 3000 50  0001 L CNN "Manufacturer_Name"
F 9 "FH35C-33S-0.3SHW(99)" H 11360 2900 50  0001 L CNN "Manufacturer_Part_Number"
	1    9310 3300
	0    1    -1   0   
$EndComp
$Comp
L Connectors_library:FH35C-33S-0.3SHW J1
U 1 1
P 9320 6100
F 0 "J1" V 11701 6100 50  0000 C CNN
F 1 "FH35C-33S-0.3SHW" V 11610 6100 50  0000 C CNN
F 2 "Connectors_pretty:FH35C33S03SHW" H 11370 6400 50  0001 L CNN
F 3 "https://www.hirose.com/product/download/?distributor=digikey&type=2d&lang=en&num=FH35C-33S-0.3SHW(99)" H 11370 6300 50  0001 L CNN
F 4 "FFC & FPC Connectors 33P BCKFLP DUAL-SIDE FPC 0.3mm P 0.9mm H" H 11370 6200 50  0001 L CNN "Description"
F 5 "1.8" H 11370 6100 50  0001 L CNN "Height"
F 6 "798-FH35C33S03SHW99" H 11370 6000 50  0001 L CNN "Mouser Part Number"
F 7 "https://www.mouser.co.uk/ProductDetail/Hirose-Connector/FH35C-33S-03SHW99?qs=zPSbg0dgZogDeOtaYQV5yA%3D%3D" H 11370 5900 50  0001 L CNN "Mouser Price/Stock"
F 8 "Hirose" H 11370 5800 50  0001 L CNN "Manufacturer_Name"
F 9 "FH35C-33S-0.3SHW(99)" H 11370 5700 50  0001 L CNN "Manufacturer_Part_Number"
	1    9320 6100
	0    1    -1   0   
$EndComp
$EndSCHEMATC
